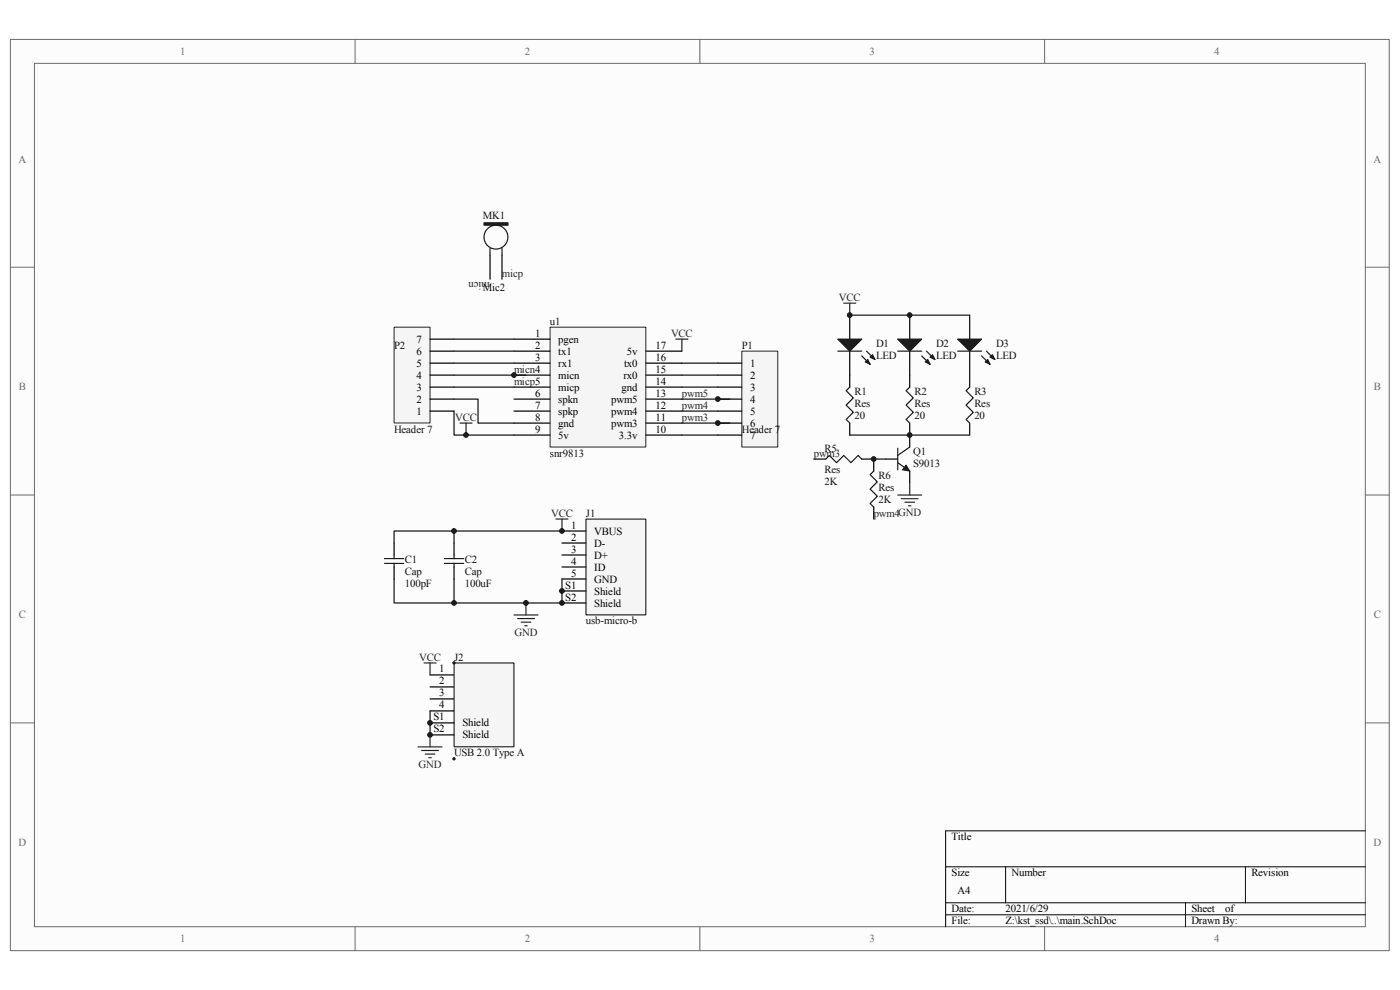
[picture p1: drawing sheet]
<svg xmlns="http://www.w3.org/2000/svg" width="297mm" height="210mm" viewBox="0 0 297 210" stroke-linecap="round" stroke-linejoin="round" font-family="sans-serif">
<path d="M2.2 8.4h292.5v193.3h-292.5z" fill="#fcfcfc"/>
<path d="M2.2 8.4h292.5v193.3h-292.5z" fill="none" stroke="#6a6a6a" stroke-width=".21"/>
<path d="M7.3 13.5h282.3v183.1h-282.3z" fill="#fcfcfc"/>
<g fill="none" stroke="#6a6a6a" stroke-width=".21">
<path d="M7.3 13.4h282.3v183.2h-282.3zM75.3 8.3v5.1M148.5 8.3v5.1M221.6 8.3v5.1M2.2 56.7h5.1M289.7 56.7h5M2.2 105h5.1M289.7 105h5M2.2 153.3h5.1M289.7 153.3h5M75.3 196.6v5.1M148.5 196.6v5.1"/>
<path d="M221.6 196.6v5.1"/>
</g>
<path d="M289.7 176.2h-89.1v20.4M200.6 183.9h89.1M200.6 191.5h89.1M200.6 194h89.1M213.3 183.9v7.6M251.5 191.5v5.1M264.2 183.9v7.6" fill="none" stroke="#000" stroke-width=".21"/>
<path d="M180.3 66.9v5M180.3 74.5v7.6M205.7 66.9v5M205.7 74.5v7.6M172.6 97.4h2.6M180.3 89.7v2.6M182.8 97.4h2.6M187.9 97.4h2.5M193 92.3v2.5M193 99.9v2.6M205.7 89.7v2.6" fill="none" stroke="#000" stroke-width=".25"/>
<path d="M177.7 74.5h5.1M182.8 75.5l1.8 1.8M183.8 74.5l1.8 1.8M203.2 74.5h5M208.2 75.5l1.8 1.8M209.3 74.5l1.7 1.8M175.2 97.4l.7-.8 1.6 1.5 1.5-1.5 1.5 1.5 1.5-1.5 .8 .8M180.3 82.1l-.8 .8 1.5 1.5-1.5 1.5 1.5 1.6-1.5 1.5 .8 .7M190.4 98.1l2.6 1.8M190.4 95.1v4.6M193 94.8l-2.6 1.8M205.7 82.1l-.8 .8 1.6 1.5-1.6 1.5 1.6 1.6-1.6 1.5 .8 .7" fill="none" stroke="#1c1c1c" stroke-width=".25"/>
<path d="M192.2 98.6l.8 1.3-1.5-.2z" fill="#1c1c1c" stroke="#1c1c1c" stroke-width=".21"/>
<g fill="none" stroke="#262626" stroke-width=".25">
<path d="M143.4 71.9h2.5M144.7 71.9v2.6M179 64.3h2.5M180.3 64.3v2.6M117.9 110.1h2.6M119.2 110.1v2.5M190.4 105h5.1M191.2 105.8h3.6M192 106.5h2M192.7 107.3h.5M193 102.5v2.5M109 130.4h5.1"/>
<path d="M109.8 131.2h3.6M110.6 132h2M111.3 132.7h.5M111.6 127.9v2.5"/>
</g>
<g fill="#1c1c1c" stroke="#1c1c1c" stroke-width=".25">
<path d="M203.2 71.9h5l-2.5 2.6z"/>
<path d="M209 76.8l.5-.5 .5 1z"/>
<path d="M210 75.8l.5-.6 .5 1.1z"/>
<path d="M177.7 71.9h5.1l-2.5 2.6z"/>
<path d="M183.6 76.8l.5-.5 .5 1z"/>
<path d="M184.6 75.8l.5-.6 .5 1.1z"/>
</g>
<path d="M83.6 69.4h7.6v20.3h-7.6z" fill="#f5f5f5"/>
<path d="M83.6 69.4h7.6v20.3h-7.6z" fill="none" stroke="#262626" stroke-width=".21"/>
<path d="M91.2 79.6h5.1M91.2 77h5.1M91.2 74.5h5.1M91.2 71.9h5.1M91.2 87.2h5.1M91.2 84.7h5.1M91.2 82.1h5.1" fill="none" stroke="#000" stroke-width=".25"/>
<path d="M157.4 74.5h7.6v20.3h-7.6z" fill="#f5f5f5"/>
<path d="M157.4 74.5h7.6v20.3h-7.6z" fill="none" stroke="#262626" stroke-width=".21"/>
<g fill="none" stroke="#000" stroke-width=".25">
<path d="M104 54.1v5.1M106.5 54.1v5.1M152.3 77h5.1M152.3 79.6h5.1M193 66.9v5M193 74.5v7.6M152.3 82.1h5.1M152.3 84.7h5.1M152.3 87.2h5.1M152.3 89.7h5.1M152.3 92.3h5.1M193 89.7v2.6"/>
<path d="M83.6 115.2v2.5M96.3 115.2v2.5M83.6 120.3v2.5M96.3 120.3v2.5"/>
</g>
<g fill="none" stroke="#0e0e0e" stroke-width=".25">
<path d="M96.3 77h12.7M96.3 71.9h12.7M96.3 74.5h12.7M144.7 79.6h7.6M144.7 77h7.6M96.3 84.7h5.1v5h7.6M96.3 87.2v5.1h12.7M96.3 82.1h12.7M144.7 82.1h7.6M144.7 84.7h10.1M144.7 87.2h7.6M144.7 89.7h10.1"/>
<path d="M180.3 92.3h25.4"/>
</g>
<g fill="none" stroke="#1c1c1c" stroke-width=".25">
<path d="M104 52.6v1.5M106.5 52.6v1.5M190.4 74.5h5.1M195.5 75.5l1.8 1.8M196.5 74.5l1.8 1.8M193 82.1l-.8 .8 1.6 1.5-1.6 1.5 1.6 1.6-1.6 1.5 .8 .7M81.6 118.5h4M81.6 119.5h4M83.6 117.7v.8M83.6 119.5v.8M94.3 118.5h4.1M94.3 119.5h4.1"/>
<path d="M96.3 117.7v.8M96.3 119.5v.8"/>
<circle cx="105.2" cy="50.3" r="2.53"/>
</g>
<g fill="#1c1c1c" stroke="#1c1c1c" stroke-width=".25">
<path d="M190.4 71.9h5.1l-2.5 2.6z"/>
<path d="M196.3 76.8l.5-.5 .5 1z"/>
<path d="M197.3 75.8l.5-.6 .5 1.1z"/>
<path d="M102.7 47.3h5.1v.5h-5.1z" fill-rule="evenodd"/>
</g>
<path d="M97.6 89.7h2.5M98.9 89.7v2.6" fill="none" stroke="#262626" stroke-width=".25"/>
<path d="M116.7 69.4h20.3v25.4h-20.3z" fill="#f5f5f5"/>
<path d="M116.7 69.4h20.3v25.4h-20.3z" fill="none" stroke="#262626" stroke-width=".21"/>
<g fill="none" stroke="#000" stroke-width=".25">
<path d="M109 71.9h7.7M109 74.5h7.7M109 77h7.7M109 79.6h7.7M137 74.5h7.7M137 77h7.7M137 79.6h7.7M109 82.1h7.7M109 84.7h7.7M109 87.2h7.7M109 89.7h7.7M109 92.3h7.7"/>
<path d="M137 82.1h7.7M137 84.7h7.7M137 87.2h7.7M137 89.7h7.7M137 92.3h7.7M185.4 97.4v2.5M185.4 107.6v2.5M91.2 143.2h5.1M91.2 145.7h5.1M91.2 148.3h5.1M91.2 150.8h5.1"/>
</g>
<path d="M180.3 66.9h25.4M144.7 92.3h7.6M96.3 112.6v2.6M119.2 112.6h-35.6v2.6M96.3 122.8v5.1" fill="none" stroke="#0e0e0e" stroke-width=".25"/>
<path d="M185.4 99.9l-.8 .8 1.5 1.5-1.5 1.5 1.5 1.6-1.5 1.5 .8 .8" fill="none" stroke="#1c1c1c" stroke-width=".25"/>
<path d="M96.4 140.7h12.6v17.7h-12.6z" fill="#f5f5f5"/>
<path d="M96.3 140.6h12.7v17.8h-12.7z" fill="none" stroke="#000" stroke-width=".21"/>
<path d="M91.2 153.3h5.1M91.2 155.9h5.1" fill="none" stroke="#000" stroke-width=".25"/>
<g fill="#0e0e0e" stroke="#0e0e0e" stroke-width=".21">
<circle cx="96.3" cy="140.6" r=".24"/>
<circle cx="96.3" cy="161" r=".24"/>
</g>
<path d="M88.7 158.4h5.1M89.5 159.2h3.5M90 140.6h2.5M90.2 160h2.1M91.2 140.6v2.6M91.2 155.9v2.5M91 160.7h.5" fill="none" stroke="#262626" stroke-width=".25"/>
<path d="M96.3 79.6h15.3M83.6 122.8v5.1h35.6v-5.1M91.2 150.8v5.1" fill="none" stroke="#0e0e0e" stroke-width=".25"/>
<path d="M124.3 110.1h12.7v20.3h-12.7z" fill="#f5f5f5"/>
<path d="M124.3 110.1h12.7v20.3h-12.7z" fill="none" stroke="#000" stroke-width=".21"/>
<path d="M119.2 112.6h5.1M119.2 115.2h5.1M119.2 117.7h5.1M119.2 120.3h5.1M119.2 122.8h5.1M119.2 125.4h5.1M119.2 127.9h5.1" fill="none" stroke="#000" stroke-width=".25"/>
<path d="M185.4 97.4h2.5" fill="none" stroke="#0e0e0e" stroke-width=".25"/>
<g fill="#0e0e0e" stroke="#0e0e0e" stroke-width=".21">
<circle cx="91.2" cy="155.9" r=".5"/>
<circle cx="91.2" cy="153.3" r=".5"/>
<circle cx="96.3" cy="127.9" r=".5"/>
<circle cx="96.3" cy="112.6" r=".5"/>
<circle cx="98.9" cy="92.3" r=".5"/>
<circle cx="109" cy="79.6" r=".5"/>
<circle cx="111.6" cy="127.9" r=".5"/>
<circle cx="119.2" cy="127.9" r=".5"/>
<circle cx="119.2" cy="125.3" r=".5"/>
<circle cx="119.2" cy="112.6" r=".5"/>
<circle cx="152.3" cy="89.7" r=".5"/>
<circle cx="152.3" cy="84.6" r=".5"/>
<circle cx="180.3" cy="66.8" r=".5"/>
<circle cx="185.3" cy="97.4" r=".5"/>
<circle cx="193" cy="92.3" r=".5"/>
<circle cx="193" cy="66.8" r=".5"/>
</g>
<g font-size="2.3" fill="#696969">
<text x="38.2" y="11.6">1</text>
<text x="111.4" y="11.6">2</text>
<text x="184.5" y="11.6">3</text>
<text x="257.6" y="11.6">4</text>
<text x="4" y="34.5">A</text>
<text x="291.4" y="34.5">A</text>
<text x="4" y="82.8">B</text>
<text x="291.4" y="82.8">B</text>
<text x="4" y="131.2">C</text>
<text x="291.4" y="131.2">C</text>
<text x="4" y="179.5">D</text>
<text x="291.4" y="179.5">D</text>
<text x="38.2" y="199.9">1</text>
<text x="111.4" y="199.9">2</text>
<text x="184.5" y="199.9">3</text>
<text x="257.6" y="199.9">4</text>
</g>
<g font-size="2.3" fill="#0e0e0e">
<text x="102.4" y="46.5">MK1</text>
<text x="102.4" y="61.8">Mic2</text>
<text x="116.7" y="68.9">u1</text>
<text x="83.6" y="74">P2</text>
<text x="157.4" y="74">P1</text>
<text x="185.9" y="73.7">D1</text>
<text x="185.9" y="76.3">LED</text>
<text x="198.6" y="73.7">D2</text>
<text x="198.6" y="76.3">LED</text>
<text x="211.3" y="73.7">D3</text>
<text x="211.3" y="76.3">LED</text>
<text x="181.3" y="83.9">R1</text>
<text x="194" y="83.9">R2</text>
<text x="206.7" y="83.9">R3</text>
<text x="181.3" y="89">20</text>
<text x="181.3" y="86.4">Res</text>
<text x="194" y="89">20</text>
<text x="194" y="86.4">Res</text>
<text x="206.7" y="89">20</text>
<text x="206.7" y="86.4">Res</text>
<text x="83.6" y="91.8">Header 7</text>
<text x="157.4" y="91.8">Header 7</text>
<text x="174.9" y="95.8">R5</text>
<text x="116.7" y="96.9">snr9813</text>
<text x="174.9" y="100.4">Res</text>
<text x="186.4" y="101.7">R6</text>
<text x="193.7" y="99.2">S9013</text>
<text x="193.7" y="96.6">Q1</text>
<text x="174.9" y="103">2K</text>
<text x="186.4" y="106.8">2K</text>
<text x="186.4" y="104.2">Res</text>
<text x="124.3" y="109.6">J1</text>
<text x="85.9" y="119.5">C1</text>
<text x="98.6" y="119.5">C2</text>
<text x="85.9" y="124.6">100pF</text>
<text x="85.9" y="122.1">Cap</text>
<text x="98.6" y="124.6">100uF</text>
<text x="98.6" y="122.1">Cap</text>
<text x="124.3" y="132.5">usb-micro-b</text>
<text x="96.3" y="140.1">J2</text>
<text x="96.3" y="160.4">USB 2.0 Type A</text>
</g>
<g font-size="2.3" fill="#262626">
<text x="103.9" y="59.7" transform="rotate(-180 103.9 59.7)">micn</text>
<text x="106.5" y="58.7">micp</text>
<text x="178" y="63.8">VCC</text>
<text x="142.4" y="71.4">VCC</text>
<text x="109" y="81.6">micp5</text>
<text x="109" y="79.1">micn4</text>
<text x="96.6" y="89.2">VCC</text>
<text x="144.6" y="89.2">pwm3</text>
<text x="144.6" y="86.7">pwm4</text>
<text x="144.6" y="84.1">pwm5</text>
<text x="172.6" y="96.9">pwm3</text>
<text x="116.9" y="109.6">VCC</text>
<text x="185.3" y="109.6">pwm4GND</text>
<text x="109.2" y="135">GND</text>
<text x="88.9" y="140.1">VCC</text>
<text x="88.8" y="162.9">GND</text>
</g>
<g font-size="2.3">
<text x="113.5" y="71.4">1</text>
<text x="88.3" y="77.8">5</text>
<text x="88.3" y="75.2">6</text>
<text x="88.3" y="72.7">7</text>
<text x="113.5" y="74">2</text>
<text x="113.5" y="76.5">3</text>
<text x="118.4" y="72.7">pgen</text>
<text x="118.4" y="75.2">tx1</text>
<text x="118.4" y="77.8">rx1</text>
<text x="132.4" y="77.8">tx0</text>
<text x="133" y="75.2">5v</text>
<text x="139.1" y="76.5">16</text>
<text x="139.1" y="74">17</text>
<text x="159.1" y="77.8">1</text>
<text x="88.3" y="82.9">3</text>
<text x="88.3" y="80.3">4</text>
<text x="118.4" y="80.3">micn</text>
<text x="118.4" y="82.9">micp</text>
<text x="131.9" y="82.9">gnd</text>
<text x="132.3" y="80.3">rx0</text>
<text x="139.1" y="81.6">14</text>
<text x="139.1" y="79.1">15</text>
<text x="159.1" y="80.3">2</text>
<text x="159.1" y="82.9">3</text>
<text x="88.3" y="88">1</text>
<text x="88.3" y="85.4">2</text>
<text x="113.5" y="84.1">6</text>
<text x="113.5" y="86.7">7</text>
<text x="113.5" y="89.2">8</text>
<text x="118.4" y="85.4">spkn</text>
<text x="118.4" y="88">spkp</text>
<text x="129.7" y="88">pwm4</text>
<text x="129.7" y="85.4">pwm5</text>
<text x="139.1" y="89.2">11</text>
<text x="139.1" y="86.7">12</text>
<text x="139.1" y="84.1">13</text>
<text x="159.1" y="85.4">4</text>
<text x="159.1" y="88">5</text>
<text x="113.5" y="91.8">9</text>
<text x="118.4" y="90.5">gnd</text>
<text x="118.4" y="93.1">5v</text>
<text x="129.7" y="90.5">pwm3</text>
<text x="131.3" y="93.1">3.3v</text>
<text x="139.1" y="91.8">10</text>
<text x="159.1" y="90.5">6</text>
<text x="159.1" y="93.1">7</text>
<text x="121.2" y="112.1">1</text>
<text x="126.1" y="113.4">VBUS</text>
<text x="121.2" y="114.7">2</text>
<text x="121.2" y="117.2">3</text>
<text x="121.2" y="119.7">4</text>
<text x="126.1" y="115.9">D-</text>
<text x="126.1" y="118.5">D+</text>
<text x="119.9" y="124.8">S1</text>
<text x="121.2" y="122.3">5</text>
<text x="126.1" y="121">ID</text>
<text x="126.1" y="123.6">GND</text>
<text x="119.9" y="127.4">S2</text>
<text x="126.1" y="126.1">Shield</text>
<text x="126.1" y="128.7">Shield</text>
<text x="93.2" y="142.6">1</text>
<text x="93.2" y="145.2">2</text>
<text x="93.2" y="147.7">3</text>
<text x="91.9" y="152.8">S1</text>
<text x="91.9" y="155.4">S2</text>
<text x="93.2" y="150.3">4</text>
<text x="98.1" y="154.1">Shield</text>
<text x="98.1" y="156.6">Shield</text>
<text x="201.9" y="178.2">Title</text>
<text x="201.9" y="185.8">Size</text>
<text x="214.6" y="185.8">Number</text>
<text x="265.5" y="185.8">Revision</text>
<text x="203.1" y="189.7">A4</text>
<text x="201.9" y="193.5">Date:</text>
<text x="201.9" y="196">File:</text>
<text x="213.3" y="193.5">2021/6/29</text>
<text x="213.3" y="196">Z:\kst_ssd\..\main.SchDoc</text>
<text x="252.8" y="193.5">Sheet</text>
<text x="252.8" y="196">Drawn By:</text>
<text x="259.9" y="193.5">of</text>
</g>
</svg>
